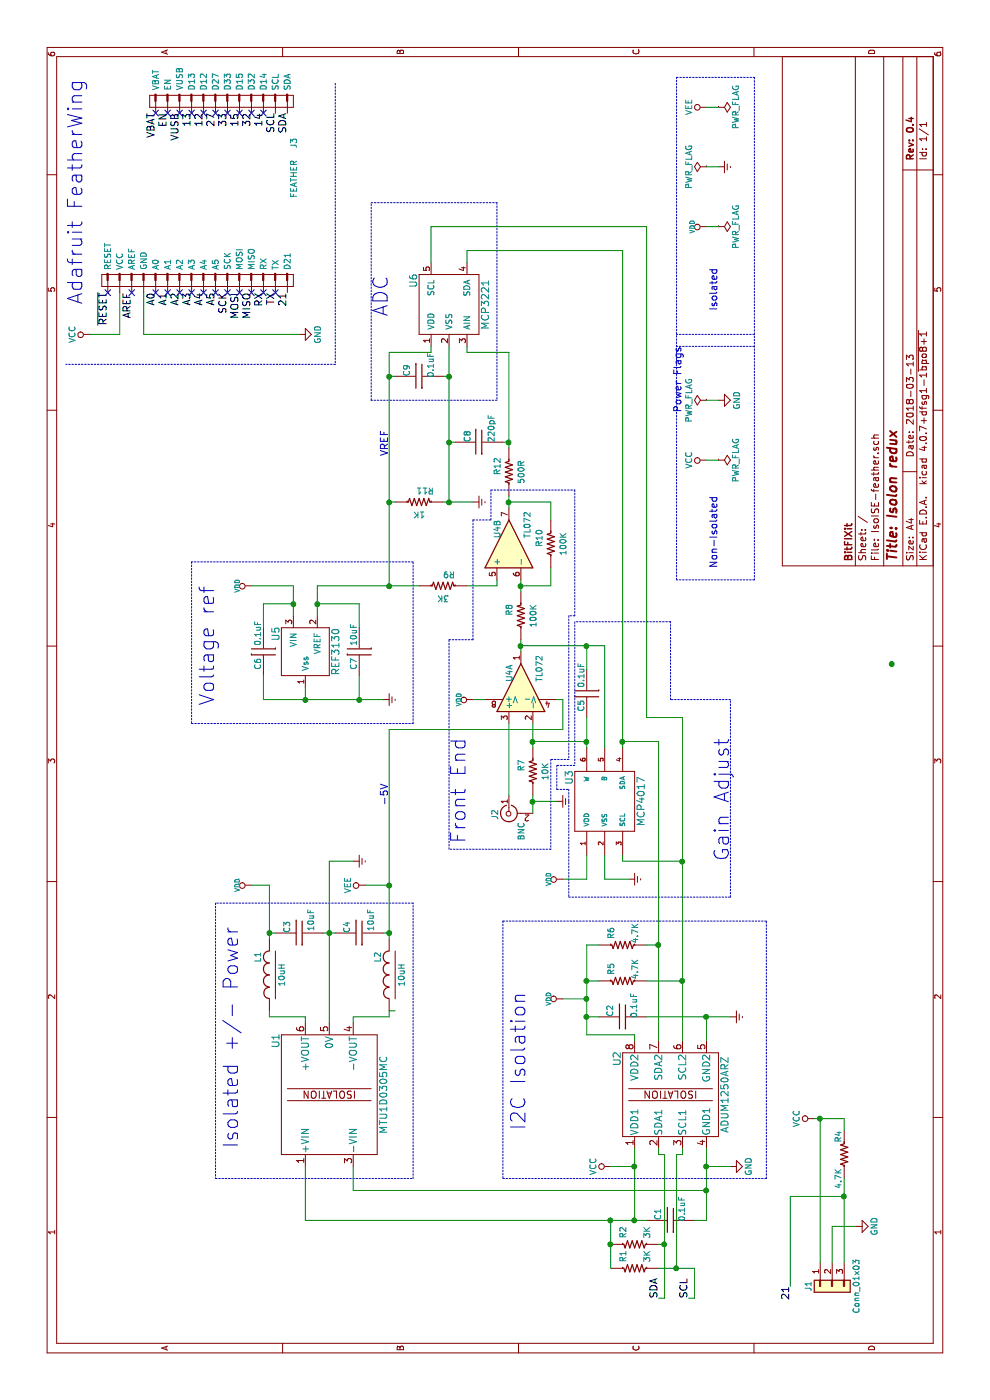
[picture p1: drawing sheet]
EESchema Schematic File Version 2
LIBS:wq-boardv2
LIBS:diy-r
LIBS:power
LIBS:device
LIBS:switches
LIBS:relays
LIBS:motors
LIBS:transistors
LIBS:conn
LIBS:linear
LIBS:regul
LIBS:74xx
LIBS:cmos4000
LIBS:adc-dac
LIBS:memory
LIBS:xilinx
LIBS:microcontrollers
LIBS:dsp
LIBS:microchip
LIBS:analog_switches
LIBS:motorola
LIBS:texas
LIBS:intel
LIBS:audio
LIBS:interface
LIBS:digital-audio
LIBS:philips
LIBS:display
LIBS:cypress
LIBS:siliconi
LIBS:opto
LIBS:atmel
LIBS:contrib
LIBS:valves
LIBS:analog-switches
LIBS:automation
LIBS:bjt
LIBS:can
LIBS:capacitive
LIBS:digpot
LIBS:diode
LIBS:fet
LIBS:figaro
LIBS:fluid
LIBS:graphic
LIBS:hc11
LIBS:i2c
LIBS:inductive
LIBS:mech-switch
LIBS:periph
LIBS:power-switches
LIBS:protection
LIBS:pspice
LIBS:radio
LIBS:renesas
LIBS:resist
LIBS:supervisor
LIBS:switcher
LIBS:video
LIBS:Amplifier_Audio
LIBS:Amplifier_Buffer
LIBS:Amplifier_Current
LIBS:Amplifier_Difference
LIBS:Amplifier_Instrumentation
LIBS:Amplifier_Operational
LIBS:Amplifier_Video
LIBS:Analog
LIBS:Analog_ADC
LIBS:Analog_DAC
LIBS:Analog_Switch
LIBS:Audio
LIBS:Battery_Management
LIBS:Comparator
LIBS:Connector_Generic
LIBS:Connector_Generic_Shielded
LIBS:Connector_Specialized
LIBS:Converter_ACDC
LIBS:Converter_DCDC
LIBS:CPLD_Altera
LIBS:CPLD_Xilinx
LIBS:CPU
LIBS:CPU_NXP_6800
LIBS:CPU_NXP_68000
LIBS:CPU_PowerPC
LIBS:Device
LIBS:Diode
LIBS:Diode_Bridge
LIBS:Diode_Laser
LIBS:Display_Character
LIBS:Display_Graphic
LIBS:Driver_Display
LIBS:Driver_FET
LIBS:Driver_LED
LIBS:Driver_Motor
LIBS:Driver_Relay
LIBS:DSP_Freescale
LIBS:DSP_Microchip_DSPIC33
LIBS:DSP_Motorola
LIBS:DSP_Texas
LIBS:Filter
LIBS:FPGA_Actel
LIBS:FPGA_Xilinx
LIBS:FPGA_Xilinx_Artix7
LIBS:FPGA_Xilinx_Kintex7
LIBS:FPGA_Xilinx_Spartan6
LIBS:FPGA_Xilinx_Virtex5
LIBS:FPGA_Xilinx_Virtex6
LIBS:FPGA_Xilinx_Virtex7
LIBS:frep
LIBS:GPU
LIBS:Graphic
LIBS:Interface
LIBS:Interface_CAN_LIN
LIBS:Interface_CurrentLoop
LIBS:Interface_Ethernet
LIBS:Interface_Expansion
LIBS:Interface_HID
LIBS:Interface_LineDriver
LIBS:Interface_Optical
LIBS:Interface_Telecom
LIBS:Interface_UART
LIBS:Interface_USB
LIBS:Isolator
LIBS:Isolator_Analog
LIBS:Jumper
LIBS:LED
LIBS:Logic_74xgxx
LIBS:Logic_74xx
LIBS:Logic_CMOS_4000
LIBS:Logic_CMOS_IEEE
LIBS:Logic_LevelTranslator
LIBS:Logic_Programmable
LIBS:Logic_TTL_IEEE
LIBS:MCU_AnalogDevices
LIBS:MCU_Atmel_8051
LIBS:MCU_Atmel_ATMEGA
LIBS:MCU_Atmel_ATTINY
LIBS:MCU_Atmel_AVR
LIBS:MCU_Cypress
LIBS:MCU_Infineon
LIBS:MCU_Intel
LIBS:MCU_Microchip_PIC10
LIBS:MCU_Microchip_PIC12
LIBS:MCU_Microchip_PIC16
LIBS:MCU_Microchip_PIC18
LIBS:MCU_Microchip_PIC24
LIBS:MCU_Microchip_PIC32
LIBS:MCU_Microchip_SAME
LIBS:MCU_Microchip_SAML
LIBS:MCU_Module
LIBS:MCU_NXP_ColdFire
LIBS:MCU_NXP_HC11
LIBS:MCU_NXP_HC12
LIBS:MCU_NXP_HCS12
LIBS:MCU_NXP_Kinetis
LIBS:MCU_NXP_LPC
LIBS:MCU_NXP_MAC7100
LIBS:MCU_NXP_MCore
LIBS:MCU_NXP_S08
LIBS:MCU_Parallax
LIBS:MCU_SiFive
LIBS:MCU_SiliconLabs
LIBS:MCU_ST_STM8
LIBS:MCU_ST_STM32
LIBS:MCU_Texas
LIBS:MCU_Texas_MSP430
LIBS:Mechanical
LIBS:Memory_Controller
LIBS:Memory_EEPROM
LIBS:Memory_EPROM
LIBS:Memory_Flash
LIBS:Memory_NVRAM
LIBS:Memory_RAM
LIBS:Memory_ROM
LIBS:Memory_UniqueID
LIBS:Motor
LIBS:Oscillator
LIBS:Potentiometer_Digital
LIBS:Power_Management
LIBS:Power_Protection
LIBS:Power_Supervisor
LIBS:Reference_Current
LIBS:Reference_Voltage
LIBS:Regulator_Controller
LIBS:Regulator_Current
LIBS:Regulator_Linear
LIBS:Regulator_SwitchedCapacitor
LIBS:Regulator_Switching
LIBS:Relay
LIBS:Relay_SolidState
LIBS:RF
LIBS:RF_AM_FM
LIBS:RF_Bluetooth
LIBS:RF_GPS
LIBS:RF_Mixer
LIBS:RF_Module
LIBS:RF_RFID
LIBS:RF_WiFi
LIBS:RF_ZigBee
LIBS:Sensor
LIBS:Sensor_Audio
LIBS:Sensor_Current
LIBS:Sensor_Gas
LIBS:Sensor_Humidity
LIBS:Sensor_Magnetic
LIBS:Sensor_Motion
LIBS:Sensor_Optical
LIBS:Sensor_Pressure
LIBS:Sensor_Proximity
LIBS:Sensor_Temperature
LIBS:Sensor_Touch
LIBS:Sensor_Voltage
LIBS:Switch
LIBS:Timer
LIBS:Timer_PLL
LIBS:Timer_RTC
LIBS:Transformer
LIBS:Transistor_Array
LIBS:Transistor_BJT
LIBS:Transistor_FET
LIBS:Transistor_IGBT
LIBS:Triac_Thyristor
LIBS:Valve
LIBS:Video
LIBS:wq-boardv2-cache
EELAYER 25 0
EELAYER END
$Descr A4 11693 8268
encoding utf-8
Sheet 1 1
Title "Isolon redux"
Date "2018-03-13"
Rev "0.4"
Comp "BitFIXit"
Comment1 ""
Comment2 ""
Comment3 ""
Comment4 ""
$EndDescr
$Comp
L MCP3221 U6
U 1 1
P 9150 3750
F 0 "U6" H 9350 4050 60  0000 C CNN
F 1 "MCP3221" H 9150 3450 60  0000 C CNN
F 2 "TO_SOT_Packages_SMD:SOT-23-5_HandSoldering" H 9150 3750 60  0001 C CNN
F 3 "http://ww1.microchip.com/downloads/en/DeviceDoc/20001732E.pdf" H 9150 3750 60  0001 C CNN
	1    9150 3750
	1    0    0    -1  
$EndComp
$Comp
L MCP4017 U3
U 1 1
P 5000 5050
F 0 "U3" H 5200 5350 60  0000 C CNN
F 1 "MCP4017" H 5000 4750 60  0000 C CNN
F 2 "TO_SOT_Packages_SMD:SOT-363_SC-70-6_Handsoldering" H 5000 5050 60  0001 C CNN
F 3 "http://ww1.microchip.com/downloads/en/DeviceDoc/22147a.pdf" H 5000 5050 60  0001 C CNN
	1    5000 5050
	1    0    0    -1  
$EndComp
$Comp
L ADUM1250ARZ U2
U 1 1
P 2550 5600
F 0 "U2" H 2850 6050 60  0000 C CNN
F 1 "ADUM1250ARZ" H 2550 5150 60  0000 C CNN
F 2 "SMD_Packages:SOIC-8-N" H 2500 6040 60  0001 C CNN
F 3 "http://www.analog.com/media/en/technical-documentation/data-sheets/ADUM1250_1251.pdf" H 1300 5800 60  0001 C CNN
	1    2550 5600
	1    0    0    -1  
$EndComp
$Comp
L R_US R7
U 1 1
P 5250 4450
F 0 "R7" V 5150 4500 50  0000 C CNN
F 1 "10K" V 5350 4450 50  0000 C CNN
F 2 "Resistors_SMD:R_0603_HandSoldering" H 5250 4450 60  0001 C CNN
F 3 "" H 5250 4450 60  0001 C CNN
	1    5250 4450
	0    1    1    0   
$EndComp
$Comp
L R_US R8
U 1 1
P 6550 4350
F 0 "R8" V 6450 4400 50  0000 C CNN
F 1 "100K" V 6650 4350 50  0000 C CNN
F 2 "Resistors_SMD:R_0603_HandSoldering" H 6550 4350 60  0001 C CNN
F 3 "" H 6550 4350 60  0001 C CNN
	1    6550 4350
	0    1    1    0   
$EndComp
$Comp
L R_US R10
U 1 1
P 7150 4600
F 0 "R10" V 7050 4650 50  0000 C CNN
F 1 "100K" V 7250 4600 50  0000 C CNN
F 2 "Resistors_SMD:R_0603_HandSoldering" H 7150 4600 60  0001 C CNN
F 3 "" H 7150 4600 60  0001 C CNN
	1    7150 4600
	0    1    1    0   
$EndComp
$Comp
L C C5
U 1 1
P 5900 4900
F 0 "C5" V 5850 4750 50  0000 L CNN
F 1 "0.1uF" V 5850 4950 50  0000 L CNN
F 2 "kicad-library:C_0603_HandSoldering" H 5900 4900 60  0001 C CNN
F 3 "" H 5900 4900 60  0001 C CNN
	1    5900 4900
	0    1    1    0   
$EndComp
$Comp
L R_US R12
U 1 1
P 7750 4250
F 0 "R12" V 7650 4300 50  0000 C CNN
F 1 "500R" V 7850 4250 50  0000 C CNN
F 2 "Resistors_SMD:R_0603_HandSoldering" H 7750 4250 60  0001 C CNN
F 3 "" H 7750 4250 60  0001 C CNN
	1    7750 4250
	0    1    1    0   
$EndComp
$Comp
L C C8
U 1 1
P 8000 4000
F 0 "C8" H 8000 4100 50  0000 L CNN
F 1 "220pF" H 8000 3900 50  0000 L CNN
F 2 "kicad-library:C_0603_HandSoldering" H 8000 4000 60  0001 C CNN
F 3 "" H 8000 4000 60  0001 C CNN
	1    8000 4000
	1    0    0    -1  
$EndComp
$Comp
L C C9
U 1 1
P 8550 3500
F 0 "C9" H 8450 3400 50  0000 L CNN
F 1 "0.1uF" H 8350 3600 50  0000 L CNN
F 2 "kicad-library:C_0603_HandSoldering" H 8550 3500 60  0001 C CNN
F 3 "" H 8550 3500 60  0001 C CNN
	1    8550 3500
	-1   0    0    1   
$EndComp
$Comp
L R_US R9
U 1 1
P 6800 3700
F 0 "R9" V 6700 3750 50  0000 C CNN
F 1 "3K" V 6900 3700 50  0000 C CNN
F 2 "Resistors_SMD:R_0603_HandSoldering" H 6800 3700 60  0001 C CNN
F 3 "" H 6800 3700 60  0001 C CNN
	1    6800 3700
	-1   0    0    1   
$EndComp
$Comp
L R_US R11
U 1 1
P 7500 3500
F 0 "R11" V 7400 3550 50  0000 C CNN
F 1 "1K" V 7600 3500 50  0000 C CNN
F 2 "Resistors_SMD:R_0603_HandSoldering" H 7500 3500 60  0001 C CNN
F 3 "" H 7500 3500 60  0001 C CNN
	1    7500 3500
	-1   0    0    1   
$EndComp
$Comp
L C C6
U 1 1
P 6250 2200
F 0 "C6" V 6200 2050 50  0000 L CNN
F 1 "0.1uF" V 6200 2250 50  0000 L CNN
F 2 "kicad-library:C_0603_HandSoldering" H 6250 2200 60  0001 C CNN
F 3 "" H 6250 2200 60  0001 C CNN
	1    6250 2200
	0    1    1    0   
$EndComp
$Comp
L REF3130 U5
U 1 1
P 6250 2550
F 0 "U5" H 6400 2800 60  0000 C CNN
F 1 "REF3130" H 6250 2300 60  0000 C CNN
F 2 "TO_SOT_Packages_SMD:SOT-23_Handsoldering" H 6250 2550 60  0001 C CNN
F 3 "http://www.ti.com/lit/ds/symlink/ref3130.pdf" H 6250 2550 60  0001 C CNN
	1    6250 2550
	1    0    0    -1  
$EndComp
$Comp
L VDD #PWR01
U 1 1
P 5850 3950
F 0 "#PWR01" H 5850 4100 40  0001 C CNN
F 1 "VDD" H 5850 4070 40  0000 C CNN
F 2 "" H 5850 3950 50  0000 C CNN
F 3 "" H 5850 3950 50  0000 C CNN
	1    5850 3950
	1    0    0    -1  
$EndComp
$Comp
L R_US R5
U 1 1
P 3500 5200
F 0 "R5" H 3600 5300 50  0000 C CNN
F 1 "4.7K" H 3600 5100 50  0000 C CNN
F 2 "Resistors_SMD:R_0603_HandSoldering" H 3500 5200 60  0001 C CNN
F 3 "" H 3500 5200 60  0001 C CNN
	1    3500 5200
	1    0    0    -1  
$EndComp
$Comp
L C C2
U 1 1
P 3200 5200
F 0 "C2" H 3100 5100 50  0000 L CNN
F 1 "0.1uF" H 3000 5300 50  0000 L CNN
F 2 "kicad-library:C_0603_HandSoldering" H 3200 5200 60  0001 C CNN
F 3 "" H 3200 5200 60  0001 C CNN
	1    3200 5200
	-1   0    0    1   
$EndComp
$Comp
L VDD #PWR02
U 1 1
P 3350 4700
F 0 "#PWR02" H 3350 4850 40  0001 C CNN
F 1 "VDD" H 3350 4820 40  0000 C CNN
F 2 "" H 3350 4700 50  0000 C CNN
F 3 "" H 3350 4700 50  0000 C CNN
	1    3350 4700
	1    0    0    -1  
$EndComp
$Comp
L C C1
U 1 1
P 1500 5600
F 0 "C1" H 1400 5500 50  0000 L CNN
F 1 "0.1uF" H 1300 5700 50  0000 L CNN
F 2 "kicad-library:C_0603_HandSoldering" H 1500 5600 60  0001 C CNN
F 3 "" H 1500 5600 60  0001 C CNN
	1    1500 5600
	-1   0    0    1   
$EndComp
$Comp
L R_US R6
U 1 1
P 3800 5200
F 0 "R6" H 3900 5300 50  0000 C CNN
F 1 "4.7K" H 3900 5100 50  0000 C CNN
F 2 "Resistors_SMD:R_0603_HandSoldering" H 3800 5200 60  0001 C CNN
F 3 "" H 3800 5200 60  0001 C CNN
	1    3800 5200
	1    0    0    -1  
$EndComp
$Comp
L VDD #PWR03
U 1 1
P 4300 2100
F 0 "#PWR03" H 4300 2250 40  0001 C CNN
F 1 "VDD" H 4300 2220 40  0000 C CNN
F 2 "" H 4300 2100 50  0000 C CNN
F 3 "" H 4300 2100 50  0000 C CNN
	1    4300 2100
	1    0    0    -1  
$EndComp
$Comp
L C C4
U 1 1
P 3900 3000
F 0 "C4" H 3800 2900 50  0000 L CNN
F 1 "10uF" H 3700 3100 50  0000 L CNN
F 2 "Capacitors_SMD:C_0805_HandSoldering" H 3900 3000 60  0001 C CNN
F 3 "" H 3900 3000 60  0001 C CNN
	1    3900 3000
	-1   0    0    1   
$EndComp
$Comp
L C C3
U 1 1
P 3900 2500
F 0 "C3" H 3800 2400 50  0000 L CNN
F 1 "10uF" H 3700 2600 50  0000 L CNN
F 2 "Capacitors_SMD:C_0805_HandSoldering" H 3900 2500 60  0001 C CNN
F 3 "" H 3900 2500 60  0001 C CNN
	1    3900 2500
	-1   0    0    1   
$EndComp
Text Notes 5150 3250 2    60   ~ 0
-5V\n
Text Notes 8100 3250 2    60   ~ 0
VREF\n
$Comp
L VDD #PWR04
U 1 1
P 4350 4700
F 0 "#PWR04" H 4350 4850 40  0001 C CNN
F 1 "VDD" H 4350 4820 40  0000 C CNN
F 2 "" H 4350 4700 50  0000 C CNN
F 3 "" H 4350 4700 50  0000 C CNN
	1    4350 4700
	1    0    0    -1  
$EndComp
$Comp
L C C7
U 1 1
P 6250 3000
F 0 "C7" V 6200 2850 50  0000 L CNN
F 1 "10uF" V 6200 3050 50  0000 L CNN
F 2 "Capacitors_SMD:C_0805_HandSoldering" H 6250 3000 60  0001 C CNN
F 3 "" H 6250 3000 60  0001 C CNN
	1    6250 3000
	0    1    1    0   
$EndComp
$Comp
L VDD #PWR05
U 1 1
P 6800 2100
F 0 "#PWR05" H 6800 2250 40  0001 C CNN
F 1 "VDD" H 6800 2220 40  0000 C CNN
F 2 "" H 6800 2100 50  0000 C CNN
F 3 "" H 6800 2100 50  0000 C CNN
	1    6800 2100
	1    0    0    -1  
$EndComp
$Comp
L Conn_Coaxial J2
U 1 1
P 4900 4250
F 0 "J2" H 4910 4370 50  0000 C CNN
F 1 "BNC" H 5050 4150 50  0000 C CNN
F 2 "kicad-library:BNC-Amphenol" H 4900 4250 50  0001 C CNN
F 3 "https://www.amphenolrf.com/downloads/dl/file/id/7797/product/565/031_5431_10rfx_customer_drawing.pdf" H 4900 4250 50  0001 C CNN
	1    4900 4250
	-1   0    0    -1  
$EndComp
$Comp
L TL072 U4
U 1 1
P 5950 4350
F 0 "U4" H 6000 4450 50  0000 L CNN
F 1 "TL072" H 6000 4200 50  0000 L CNN
F 2 "kicad-library:SOP-8L" H 5950 4350 50  0001 C CNN
F 3 "http://www.ti.com/lit/ds/symlink/tl072.pdf" H 5950 4350 50  0001 C CNN
	1    5950 4350
	1    0    0    -1  
$EndComp
$Comp
L Earth #PWR06
U 1 1
P 4500 2950
F 0 "#PWR06" H 4500 2700 50  0001 C CNN
F 1 "Earth" H 4500 2800 50  0001 C CNN
F 2 "" H 4500 2950 50  0001 C CNN
F 3 "" H 4500 2950 50  0001 C CNN
	1    4500 2950
	1    0    0    -1  
$EndComp
$Comp
L Earth #PWR07
U 1 1
P 7500 3950
F 0 "#PWR07" H 7500 3700 50  0001 C CNN
F 1 "Earth" H 7500 3800 50  0001 C CNN
F 2 "" H 7500 3950 50  0001 C CNN
F 3 "" H 7500 3950 50  0001 C CNN
	1    7500 3950
	1    0    0    -1  
$EndComp
$Comp
L Earth #PWR08
U 1 1
P 3200 6100
F 0 "#PWR08" H 3200 5850 50  0001 C CNN
F 1 "Earth" H 3200 5950 50  0001 C CNN
F 2 "" H 3200 6100 50  0001 C CNN
F 3 "" H 3200 6100 50  0001 C CNN
	1    3200 6100
	1    0    0    -1  
$EndComp
$Comp
L Earth #PWR09
U 1 1
P 4350 5250
F 0 "#PWR09" H 4350 5000 50  0001 C CNN
F 1 "Earth" H 4350 5100 50  0001 C CNN
F 2 "" H 4350 5250 50  0001 C CNN
F 3 "" H 4350 5250 50  0001 C CNN
	1    4350 5250
	1    0    0    -1  
$EndComp
$Comp
L Earth #PWR010
U 1 1
P 5850 3200
F 0 "#PWR010" H 5850 2950 50  0001 C CNN
F 1 "Earth" H 5850 3050 50  0001 C CNN
F 2 "" H 5850 3200 50  0001 C CNN
F 3 "" H 5850 3200 50  0001 C CNN
	1    5850 3200
	1    0    0    -1  
$EndComp
$Comp
L Earth #PWR011
U 1 1
P 5000 4650
F 0 "#PWR011" H 5000 4400 50  0001 C CNN
F 1 "Earth" H 5000 4500 50  0001 C CNN
F 2 "" H 5000 4650 50  0001 C CNN
F 3 "" H 5000 4650 50  0001 C CNN
	1    5000 4650
	1    0    0    -1  
$EndComp
$Comp
L MTU1D0305MC U1
U 1 1
P 2550 2750
F 0 "U1" H 3000 3200 60  0000 C CNN
F 1 "MTU1D0305MC" H 2550 2300 60  0000 C CNN
F 2 "kicad-library:5pinMTU" H 2550 3300 60  0001 C CNN
F 3 "https://power.murata.com/data/power/ncl/kdc_mtu1.pdf" H 2450 3250 60  0001 C CNN
	1    2550 2750
	1    0    0    -1  
$EndComp
$Comp
L INDUCTOR-MAG-CORE L1
U 1 1
P 3550 2300
F 0 "L1" V 3400 2450 50  0000 C CNN
F 1 "10uH" V 3600 2300 50  0000 C CNN
F 2 "kicad-library:Inductor_Murata_8200" H 3500 2300 60  0001 C CNN
F 3 "" H 3500 2300 60  0001 C CNN
	1    3550 2300
	0    1    1    0   
$EndComp
$Comp
L INDUCTOR-MAG-CORE L2
U 1 1
P 3550 3300
F 0 "L2" V 3400 3450 50  0000 C CNN
F 1 "10uH" V 3600 3300 50  0000 C CNN
F 2 "kicad-library:Inductor_Murata_8200" H 3500 3300 60  0001 C CNN
F 3 "https://www.murata-ps.com/data/magnetics/kmp_8200c.pdf" H 3500 3300 60  0001 C CNN
	1    3550 3300
	0    1    1    0   
$EndComp
$Comp
L TL072 U4
U 2 1
P 7150 4250
F 0 "U4" H 7200 4350 50  0000 L CNN
F 1 "TL072" H 7200 4100 50  0000 L CNN
F 2 "kicad-library:SOP-8L" H 7150 4250 50  0001 C CNN
F 3 "" H 7150 4250 50  0001 C CNN
	2    7150 4250
	1    0    0    -1  
$EndComp
$Comp
L PWR_FLAG #FLG012
U 1 1
P 8350 5900
F 0 "#FLG012" H 8350 5975 50  0001 C CNN
F 1 "PWR_FLAG" H 8350 6050 50  0000 C CNN
F 2 "" H 8350 5900 50  0001 C CNN
F 3 "" H 8350 5900 50  0001 C CNN
	1    8350 5900
	1    0    0    -1  
$EndComp
$Comp
L PWR_FLAG #FLG013
U 1 1
P 9800 6000
F 0 "#FLG013" H 9800 6075 50  0001 C CNN
F 1 "PWR_FLAG" H 9800 6150 50  0000 C CNN
F 2 "" H 9800 6000 50  0001 C CNN
F 3 "" H 9800 6000 50  0001 C CNN
	1    9800 6000
	1    0    0    1   
$EndComp
$Comp
L PWR_FLAG #FLG014
U 1 1
P 10300 5900
F 0 "#FLG014" H 10300 5975 50  0001 C CNN
F 1 "PWR_FLAG" H 10300 6050 50  0000 C CNN
F 2 "" H 10300 5900 50  0001 C CNN
F 3 "" H 10300 5900 50  0001 C CNN
	1    10300 5900
	1    0    0    -1  
$EndComp
$Comp
L Earth #PWR015
U 1 1
P 10300 6000
F 0 "#PWR015" H 10300 5750 50  0001 C CNN
F 1 "Earth" H 10300 5850 50  0001 C CNN
F 2 "" H 10300 6000 50  0001 C CNN
F 3 "" H 10300 6000 50  0001 C CNN
	1    10300 6000
	1    0    0    -1  
$EndComp
$Comp
L VDD #PWR016
U 1 1
P 9800 5900
F 0 "#PWR016" H 9800 6050 40  0001 C CNN
F 1 "VDD" H 9800 6020 40  0000 C CNN
F 2 "" H 9800 5900 50  0000 C CNN
F 3 "" H 9800 5900 50  0000 C CNN
	1    9800 5900
	1    0    0    -1  
$EndComp
$Comp
L PWR_FLAG #FLG017
U 1 1
P 7850 6000
F 0 "#FLG017" H 7850 6075 50  0001 C CNN
F 1 "PWR_FLAG" H 7850 6150 50  0000 C CNN
F 2 "" H 7850 6000 50  0001 C CNN
F 3 "" H 7850 6000 50  0001 C CNN
	1    7850 6000
	1    0    0    1   
$EndComp
Text Notes 6950 6000 0    60   ~ 0
Non-Isolated
Text Notes 9100 6000 0    60   ~ 0
Isolated
$Comp
L VEE #PWR018
U 1 1
P 4300 3050
F 0 "#PWR018" H 4300 2900 50  0001 C CNN
F 1 "VEE" H 4300 3200 50  0000 C CNN
F 2 "" H 4300 3050 50  0001 C CNN
F 3 "" H 4300 3050 50  0001 C CNN
	1    4300 3050
	1    0    0    -1  
$EndComp
$Comp
L VEE #PWR019
U 1 1
P 10800 5900
F 0 "#PWR019" H 10800 5750 50  0001 C CNN
F 1 "VEE" H 10800 6050 50  0000 C CNN
F 2 "" H 10800 5900 50  0001 C CNN
F 3 "" H 10800 5900 50  0001 C CNN
	1    10800 5900
	1    0    0    -1  
$EndComp
$Comp
L PWR_FLAG #FLG020
U 1 1
P 10800 6000
F 0 "#FLG020" H 10800 6075 50  0001 C CNN
F 1 "PWR_FLAG" H 10800 6150 50  0000 C CNN
F 2 "" H 10800 6000 50  0001 C CNN
F 3 "" H 10800 6000 50  0001 C CNN
	1    10800 6000
	1    0    0    1   
$EndComp
Text Notes 8250 5700 0    60   ~ 0
Power Flags
Text Notes 9050 3250 0    120  ~ 0
ADC
Text Notes 4650 3900 0    120  ~ 0
Front End
Text Notes 4500 6100 0    120  ~ 0
Gain Adjust
Text Notes 5800 1800 0    120  ~ 0
Voltage ref
Text Notes 2250 4400 0    120  ~ 0
I2C Isolation
Text Notes 2100 2000 0    120  ~ 0
Isolated +/- Power
Text Notes 9150 700  0    121  ~ 0
Adafruit FeatherWing\n
$Comp
L VCC #PWR021
U 1 1
P 8900 750
F 0 "#PWR021" H 8900 600 50  0001 C CNN
F 1 "VCC" H 8900 900 50  0000 C CNN
F 2 "" H 8900 750 50  0000 C CNN
F 3 "" H 8900 750 50  0000 C CNN
	1    8900 750 
	1    0    0    -1  
$EndComp
$Comp
L GND #PWR022
U 1 1
P 8900 2500
F 0 "#PWR022" H 8900 2250 50  0001 C CNN
F 1 "GND" H 8900 2350 50  0000 C CNN
F 2 "" H 8900 2500 50  0000 C CNN
F 3 "" H 8900 2500 50  0000 C CNN
	1    8900 2500
	1    0    0    -1  
$EndComp
Text Label 9250 900  2    60   ~ 0
~RESET
Text Label 9250 1100 2    60   ~ 0
AREF
Text Label 9250 1300 2    60   ~ 0
A0
Text Label 9250 1400 2    60   ~ 0
A1
Text Label 9250 1500 2    60   ~ 0
A2
Text Label 9250 1600 2    60   ~ 0
A3
Text Label 9250 1800 2    60   ~ 0
A5
Text Label 9250 1900 2    60   ~ 0
SCK
Text Label 9250 2000 2    60   ~ 0
MOSI
Text Label 9250 2100 2    60   ~ 0
MISO
Text Label 9250 2200 2    60   ~ 0
RX
Text Label 9250 2300 2    60   ~ 0
TX
Text Label 9250 1700 2    60   ~ 0
A4
Text Label 10750 1400 2    60   ~ 0
EN
Text Label 10750 1600 2    60   ~ 0
13
Text Label 10750 1700 2    60   ~ 0
12
Text Label 10750 1800 2    60   ~ 0
27
Text Label 10750 1900 2    60   ~ 0
33
Text Label 10750 2000 2    60   ~ 0
15
Text Label 10750 2100 2    60   ~ 0
32
Text Label 10750 2200 2    60   ~ 0
14
Text Label 10750 2300 2    60   ~ 0
SCL
Text Label 10750 2400 2    60   ~ 0
SDA
Text Label 10750 1300 2    60   ~ 0
VBAT
Text Label 10750 1500 2    60   ~ 0
VUSB
Text Label 850  5750 0    60   ~ 0
SCL
Text Label 850  5500 0    60   ~ 0
SDA
$Comp
L VCC #PWR023
U 1 1
P 1950 5100
F 0 "#PWR023" H 1950 4950 50  0001 C CNN
F 1 "VCC" H 1950 5250 50  0000 C CNN
F 2 "" H 1950 5100 50  0001 C CNN
F 3 "" H 1950 5100 50  0001 C CNN
	1    1950 5100
	1    0    0    -1  
$EndComp
$Comp
L GND #PWR024
U 1 1
P 1950 6100
F 0 "#PWR024" H 1950 5850 50  0001 C CNN
F 1 "GND" H 1950 5950 50  0000 C CNN
F 2 "" H 1950 6100 50  0001 C CNN
F 3 "" H 1950 6100 50  0001 C CNN
	1    1950 6100
	1    0    0    -1  
$EndComp
$Comp
L GND #PWR025
U 1 1
P 8350 6000
F 0 "#PWR025" H 8350 5750 50  0001 C CNN
F 1 "GND" H 8350 5850 50  0000 C CNN
F 2 "" H 8350 6000 50  0001 C CNN
F 3 "" H 8350 6000 50  0001 C CNN
	1    8350 6000
	1    0    0    -1  
$EndComp
$Comp
L VCC #PWR026
U 1 1
P 7850 5900
F 0 "#PWR026" H 7850 5750 50  0001 C CNN
F 1 "VCC" H 7850 6050 50  0000 C CNN
F 2 "" H 7850 5900 50  0001 C CNN
F 3 "" H 7850 5900 50  0001 C CNN
	1    7850 5900
	1    0    0    -1  
$EndComp
$Comp
L R_US R2
U 1 1
P 1300 5300
F 0 "R2" H 1400 5400 50  0000 C CNN
F 1 "3K" H 1400 5200 50  0000 C CNN
F 2 "Resistors_SMD:R_0603_HandSoldering" H 1300 5300 60  0001 C CNN
F 3 "" H 1300 5300 60  0001 C CNN
	1    1300 5300
	1    0    0    -1  
$EndComp
$Comp
L R_US R1
U 1 1
P 1100 5300
F 0 "R1" H 1200 5400 50  0000 C CNN
F 1 "3K" H 1200 5200 50  0000 C CNN
F 2 "Resistors_SMD:R_0603_HandSoldering" H 1100 5300 60  0001 C CNN
F 3 "" H 1100 5300 60  0001 C CNN
	1    1100 5300
	1    0    0    -1  
$EndComp
$Comp
L Conn_01x03 J1
U 1 1
P 950 6950
F 0 "J1" H 950 7150 50  0000 C CNN
F 1 "Conn_01x03" H 950 6750 50  0000 C CNN
F 2 "Pin_Headers:Pin_Header_Straight_1x03_Pitch2.54mm" H 950 6950 50  0001 C CNN
F 3 "" H 950 6950 50  0001 C CNN
	1    950  6950
	-1   0    0    -1  
$EndComp
$Comp
L GND #PWR027
U 1 1
P 1450 7150
F 0 "#PWR027" H 1450 6900 50  0001 C CNN
F 1 "GND" H 1450 7000 50  0000 C CNN
F 2 "" H 1450 7150 50  0001 C CNN
F 3 "" H 1450 7150 50  0001 C CNN
	1    1450 7150
	1    0    0    -1  
$EndComp
$Comp
L VCC #PWR028
U 1 1
P 2350 6800
F 0 "#PWR028" H 2350 6650 50  0001 C CNN
F 1 "VCC" H 2350 6950 50  0000 C CNN
F 2 "" H 2350 6800 50  0001 C CNN
F 3 "" H 2350 6800 50  0001 C CNN
	1    2350 6800
	1    0    0    -1  
$EndComp
$Comp
L R_US R4
U 1 1
P 2050 7050
F 0 "R4" V 2000 7200 50  0000 C CNN
F 1 "4.7K" V 2000 6850 50  0000 C CNN
F 2 "Resistors_SMD:R_0603_HandSoldering" H 2050 7050 60  0001 C CNN
F 3 "" H 2050 7050 60  0001 C CNN
	1    2050 7050
	0    1    1    0   
$EndComp
Text Label 9250 2400 2    60   ~ 0
21
Text Label 950  6600 2    60   ~ 0
21
Wire Wire Line
	1150 6850 2350 6850
Wire Wire Line
	2350 7050 2250 7050
Wire Wire Line
	950  6600 1700 6600
Connection ~ 1700 7050
Wire Wire Line
	1700 6600 1700 7050
Wire Wire Line
	2350 6800 2350 7050
Wire Wire Line
	1300 5550 1300 5500
Wire Wire Line
	850  5800 850  5750
Wire Wire Line
	1100 5800 850  5800
Connection ~ 1300 5100
Connection ~ 1500 5100
Wire Wire Line
	1100 5100 1500 5100
Connection ~ 1100 5650
Connection ~ 1300 5550
Connection ~ 6150 7450
Wire Wire Line
	2050 5700 2100 5700
Wire Wire Line
	1500 5900 2100 5900
Connection ~ 1500 5300
Wire Wire Line
	1500 5300 2100 5300
Wire Wire Line
	1500 2550 1500 5400
Wire Wire Line
	9250 1000 8900 1000
Wire Wire Line
	1100 5650 2050 5650
Wire Wire Line
	850  5550 2050 5550
Wire Wire Line
	1100 5500 1100 5800
Wire Wire Line
	850  5500 850  5550
Wire Wire Line
	8900 1000 8900 750 
Wire Wire Line
	8900 1200 8900 2500
Wire Wire Line
	9250 1200 8900 1200
Wire Notes Line
	8650 2800 8650 550 
Wire Notes Line
	11000 2800 8650 2800
Wire Notes Line
	1850 1800 1850 3450
Wire Notes Line
	4150 1800 1850 1800
Wire Notes Line
	4150 3450 4150 1800
Wire Notes Line
	1850 3450 4150 3450
Wire Notes Line
	4000 4200 1850 4200
Wire Notes Line
	4000 6400 4000 4200
Wire Notes Line
	1850 6400 4000 6400
Wire Notes Line
	1850 4200 1850 6400
Wire Notes Line
	7000 1600 5650 1600
Wire Notes Line
	7000 3450 7000 1600
Wire Notes Line
	5650 3450 7000 3450
Wire Notes Line
	5650 1600 5650 3450
Wire Notes Line
	6500 5600 6500 4800
Wire Notes Line
	5850 5600 6500 5600
Wire Notes Line
	5850 6100 5850 5600
Wire Notes Line
	4200 6100 5850 6100
Wire Notes Line
	4200 4750 4200 6100
Wire Notes Line
	5100 4750 4200 4750
Wire Notes Line
	5100 4650 5100 4750
Wire Notes Line
	5300 4650 5100 4650
Wire Notes Line
	5300 4800 5300 4650
Wire Notes Line
	6500 4800 5300 4800
Wire Notes Line
	4600 4600 4600 3750
Wire Notes Line
	5350 4600 4600 4600
Wire Notes Line
	5350 4750 5350 4600
Wire Notes Line
	6550 4750 5350 4750
Wire Notes Line
	6550 4800 6550 4750
Wire Notes Line
	7600 4800 6550 4800
Wire Notes Line
	7600 4100 7600 4800
Wire Notes Line
	7350 4100 7600 4100
Wire Notes Line
	7350 3950 7350 4100
Wire Notes Line
	6350 3950 7350 3950
Wire Notes Line
	6350 3750 6350 3950
Wire Notes Line
	4600 3750 6350 3750
Wire Notes Line
	10000 3100 10000 4150
Wire Notes Line
	8350 3100 10000 3100
Wire Notes Line
	8350 4150 8350 3100
Wire Notes Line
	10000 4150 8350 4150
Wire Notes Line
	8800 6300 8800 5650
Wire Notes Line
	8900 6300 8900 5650
Wire Notes Line
	6850 5650 11050 5650
Wire Notes Line
	6850 6300 6850 5650
Wire Notes Line
	11050 6300 6850 6300
Wire Notes Line
	11050 5650 11050 6300
Wire Wire Line
	10800 6000 10800 5900
Connection ~ 4300 3250
Wire Wire Line
	4300 3250 4300 3050
Wire Wire Line
	7850 6000 7850 5900
Wire Wire Line
	9800 6000 9800 5900
Wire Wire Line
	10300 5900 10300 6000
Wire Wire Line
	8350 5900 8350 6000
Wire Wire Line
	2050 5550 2050 5500
Wire Wire Line
	2050 5650 2050 5700
Wire Wire Line
	3250 3250 3250 3300
Wire Wire Line
	3000 5300 3050 5300
Wire Wire Line
	6800 2650 6800 3500
Connection ~ 3200 4900
Wire Wire Line
	3200 5000 3200 4900
Connection ~ 8550 3750
Wire Wire Line
	8550 3750 8550 3700
Connection ~ 8550 3250
Wire Wire Line
	8550 3250 8550 3300
Connection ~ 8000 3750
Wire Wire Line
	8000 3800 8000 3750
Wire Wire Line
	7500 3300 7500 3250
Wire Wire Line
	8750 4250 8750 3900
Wire Wire Line
	8750 3900 8800 3900
Wire Wire Line
	3250 2250 3200 2250
Wire Wire Line
	3900 2250 3900 2300
Wire Wire Line
	3850 2250 4300 2250
Wire Wire Line
	3900 3250 3900 3200
Wire Wire Line
	3200 3250 3250 3250
Wire Wire Line
	3900 2700 3900 2800
Connection ~ 3900 2250
Wire Wire Line
	4300 2250 4300 2100
Connection ~ 7500 3250
Wire Wire Line
	6800 4150 6800 3900
Wire Wire Line
	4500 2750 4500 2950
Connection ~ 3900 3250
Wire Wire Line
	3200 2950 3200 3250
Wire Wire Line
	3200 2550 3150 2550
Wire Wire Line
	3200 2250 3200 2550
Wire Wire Line
	3150 2950 3200 2950
Wire Wire Line
	3850 3250 5600 3250
Connection ~ 1750 5900
Wire Wire Line
	1750 5900 1750 2950
Wire Wire Line
	1750 2950 1950 2950
Connection ~ 7500 3750
Wire Wire Line
	7500 3700 7500 3950
Wire Wire Line
	7500 3750 8800 3750
Wire Wire Line
	5600 3250 5600 4700
Connection ~ 3900 2750
Wire Wire Line
	3150 2750 4500 2750
Wire Wire Line
	1950 2550 1500 2550
Wire Wire Line
	6800 2450 6800 2100
Wire Wire Line
	6550 2450 6800 2450
Wire Wire Line
	6550 2650 6800 2650
Wire Wire Line
	6450 3000 6650 3000
Wire Wire Line
	4350 4900 4350 4700
Wire Wire Line
	4550 4900 4350 4900
Connection ~ 4500 5700
Wire Wire Line
	4500 5700 4500 5200
Wire Wire Line
	3000 5500 5500 5500
Wire Wire Line
	4350 5050 4350 5250
Wire Wire Line
	6800 3250 8750 3250
Wire Wire Line
	5850 4700 5850 4650
Wire Wire Line
	5600 4700 5850 4700
Wire Wire Line
	4500 5200 4550 5200
Wire Wire Line
	4350 5050 4550 5050
Wire Wire Line
	3000 5700 5700 5700
Wire Wire Line
	1500 5900 1500 5800
Wire Wire Line
	9800 5400 9800 3600
Wire Wire Line
	5700 5400 9800 5400
Wire Wire Line
	5700 5700 5700 5400
Connection ~ 3800 5500
Connection ~ 3500 5700
Wire Wire Line
	3500 5400 3500 5700
Wire Wire Line
	3050 5300 3050 4900
Connection ~ 5500 5200
Wire Wire Line
	5500 5500 5500 5200
Wire Wire Line
	3800 5500 3800 5400
Connection ~ 3500 4900
Wire Wire Line
	3500 4900 3500 5000
Wire Wire Line
	3800 4900 3800 5000
Connection ~ 3350 4900
Wire Wire Line
	3050 4900 3800 4900
Connection ~ 3200 5900
Wire Wire Line
	3350 4900 3350 4700
Wire Wire Line
	3200 5400 3200 6100
Wire Wire Line
	3000 5900 3200 5900
Wire Wire Line
	2050 5500 2100 5500
Wire Wire Line
	5850 3950 5850 4050
Wire Wire Line
	7450 4250 7550 4250
Connection ~ 5850 3000
Wire Wire Line
	5850 2200 5850 3200
Connection ~ 5850 2550
Wire Wire Line
	6050 2200 5850 2200
Wire Wire Line
	6650 2200 6450 2200
Wire Wire Line
	5850 3000 6050 3000
Wire Wire Line
	8750 3250 8750 3600
Wire Wire Line
	6800 4350 6800 4600
Wire Wire Line
	5950 2550 5850 2550
Wire Wire Line
	9800 3600 9500 3600
Wire Wire Line
	5450 5200 9600 5200
Wire Wire Line
	9600 5200 9600 3900
Wire Wire Line
	9600 3900 9500 3900
Connection ~ 6800 3250
Connection ~ 6650 2450
Connection ~ 6650 2650
Wire Wire Line
	6650 2200 6650 2450
Wire Wire Line
	6650 3000 6650 2650
Wire Wire Line
	6800 4150 6850 4150
Wire Wire Line
	8750 3600 8800 3600
Connection ~ 8000 4250
Wire Wire Line
	8000 4250 8000 4200
Wire Wire Line
	7950 4250 8750 4250
Connection ~ 7500 4250
Connection ~ 5500 4900
Connection ~ 6300 4900
Wire Wire Line
	6300 5050 5450 5050
Connection ~ 6300 4350
Wire Wire Line
	6300 4900 6100 4900
Wire Wire Line
	6300 4350 6300 5050
Wire Wire Line
	7500 4600 7350 4600
Wire Wire Line
	7500 4250 7500 4600
Connection ~ 6800 4350
Wire Wire Line
	6800 4600 6950 4600
Wire Wire Line
	6750 4350 6850 4350
Wire Wire Line
	6250 4350 6350 4350
Connection ~ 5500 4450
Wire Wire Line
	5450 4900 5700 4900
Wire Wire Line
	5500 4450 5500 4900
Wire Wire Line
	5450 4450 5650 4450
Connection ~ 5000 4450
Wire Wire Line
	4900 4450 5050 4450
Wire Wire Line
	5000 4450 5000 4650
Wire Wire Line
	5050 4250 5650 4250
Wire Wire Line
	1950 5300 1950 5100
Connection ~ 1950 5300
Wire Wire Line
	1950 5900 1950 6100
Connection ~ 1950 5900
Wire Wire Line
	1150 7050 1850 7050
Wire Wire Line
	1450 7150 1450 6950
Wire Wire Line
	1450 6950 1150 6950
Connection ~ 2350 6850
NoConn ~ 9250 2200
NoConn ~ 9250 2300
NoConn ~ 9250 2100
NoConn ~ 9250 2000
NoConn ~ 9250 1900
NoConn ~ 9250 1800
NoConn ~ 9250 1700
NoConn ~ 9250 1600
NoConn ~ 9250 1500
NoConn ~ 9250 1400
NoConn ~ 9250 1300
NoConn ~ 9250 1100
NoConn ~ 9250 900 
NoConn ~ 10750 1400
NoConn ~ 10750 1600
NoConn ~ 10750 1700
NoConn ~ 10750 1800
NoConn ~ 10750 1900
NoConn ~ 10750 2000
NoConn ~ 10750 2100
NoConn ~ 10750 2200
NoConn ~ 10750 1300
NoConn ~ 10750 1500
$Comp
L FEATHER J3
U 1 1
P 10200 1650
F 0 "J3" H 10500 850 50  0000 C CNN
F 1 "FEATHER" H 10200 850 50  0000 C CNN
F 2 "kicad-library:FeatherWing" H 9400 1650 50  0001 C CNN
F 3 "" H 9400 1650 50  0001 C CNN
	1    10200 1650
	1    0    0    -1  
$EndComp
$EndSCHEMATC
